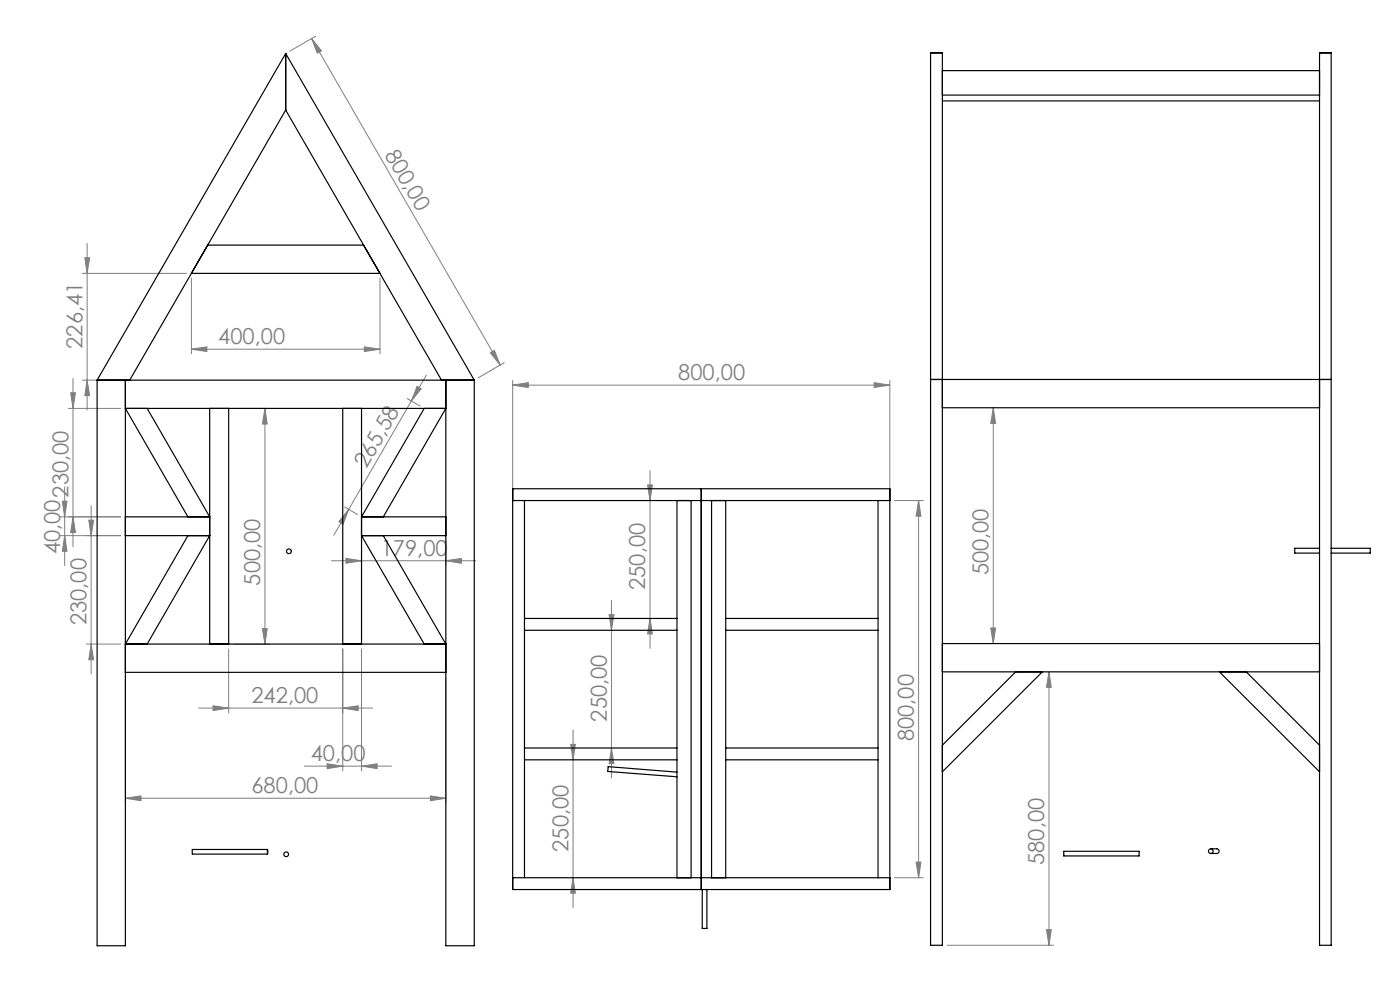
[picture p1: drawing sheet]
<svg xmlns="http://www.w3.org/2000/svg" width="297mm" height="210mm" viewBox="0 0 297 210" stroke-linecap="round" stroke-linejoin="round" font-family="sans-serif">
<g fill="none" stroke="#808080" stroke-width=".21">
<path d="M66.1 8.2l2.1 2.6-.9 .5zM66.1 8.2l40 69.3M67 7.7l-5.5 3.2M17.5 58h22.1M18 54.7h1l-.5 3.3zM18.5 51.6v35.4M40.6 59v16.1M80.6 59v16.1M40.6 74.1l3.3-.5v1zM40.6 74.1h40M77.3 73.6l3.3 .5-3.3 .5zM90.5 79.6l-19.7 34"/>
<path d="M104 74.9l.9-.6 1.2 3.2zM107 76.9l-5.5 3.2M14.5 86.6h11.1M15 83.3h1l-.5 3.3zM15.5 80.3v35.7M17.5 80.6h8.1M18.5 80.6l.5 3.3h-1zM49.5 86.6h7.7M56.2 86.6l.5 3.3h-1zM56.2 86.6v50M86.4 84.6l2.7 1.5M88.5 81.9l.9 .6-2.1 2.5z"/>
<path d="M108.8 81.7l3.3-.5v1zM108.8 80.7v24.5M108.8 81.7h80M137.9 99.8v37.7M185.5 81.2l3.3 .5-3.3 .5zM188.8 80.7v24.5M210.7 86.5l.5 3.3h-1zM210.7 86.5v50M12.7 113.6h12.9M12.7 109.6h12.9M13.2 106.3h1l-.5 3.3zM13.7 113.6l.5 3.3h-1z"/>
<path d="M13.7 103.3v16.7M15.5 109.6l.5 3.4h-1zM18.8 110.3h1.1l-.6 3.3zM19.3 107.3v35.7M70.3 118.9h30.6M73.1 107.6l2.7 1.5M73.4 118.5l3.3 .4-3.3 .6zM74 108l-1.2 3.2-.9-.5zM76.7 114.6v5.4M94.6 118.9l3.3-.4v1zM94.6 114.6v5.4M137.4 102.9h1l-.5 3.3z"/>
<path d="M189.8 106.2h6.1M194.9 106.2l.5 3.3h-1.1zM194.9 106.2v80M18.3 136.6h7.3M19.3 136.6l.6 3.3h-1.1zM48.5 137.6v13.6M49.5 136.6h7.7M55.7 133.3h1l-.5 3.3zM72.7 137.6v25.9M76.7 137.6v25.9M129.2 130.4h1l-.5 3.3zM129.7 127.3v37.7"/>
<path d="M137.9 131.2l.5 3.3h-1zM210.2 133.2h1l-.5 3.3zM26.6 143.6v26.7M42.2 150.2h36.9M45.2 149.7l3.3 .5-3.3 .5zM72.7 150.2l3.3-.5v1zM94.6 143.6v26.7M121.1 157.9h1l-.5 3.3zM121.6 154.8v37.7M129.7 158.7l.5 3.3h-1zM222.5 142.5l.5 3.3h-1zM222.5 142.5v58"/>
<path d="M26.6 169.3l3.3-.5v1.1zM26.6 169.3h68M64.6 162.5h18.4M69.4 162l3.3 .5-3.3 .5zM76.7 162.5l3.3-.5v1zM91.3 168.8l3.3 .5-3.3 .6zM121.6 186.2l.5 3.3h-1zM189.8 186.2h6.1M194.3 182.9h1.1l-.5 3.3zM222 197.2h1l-.5 3.3zM200.9 200.5h22.6"/>
</g>
<g fill="#808080">
<path d="M104 74.9l.9-.6 1.2 3.2zM66.1 8.2l2.1 2.6-.9 .5z"/>
<path d="M76.7 162.5l3.3-.5v1zM69.4 162l3.3 .5-3.3 .5zM72.7 150.2l3.3-.5v1zM45.2 149.7l3.3 .5-3.3 .5z"/>
<path d="M26.6 169.3l3.3-.5v1.1zM91.3 168.8l3.3 .5-3.3 .6zM73.4 118.5l3.3 .4-3.3 .6zM94.6 118.9l3.3-.4v1z"/>
<path d="M40.6 74.1l3.3-.5v1zM77.3 73.6l3.3 .5-3.3 .5z"/>
<path d="M108.8 81.7l3.3-.5v1zM185.5 81.2l3.3 .5-3.3 .5z"/>
<path d="M88.5 81.9l.9 .6-2.1 2.5zM74 108l-1.2 3.2-.9-.5z"/>
<path d="M55.7 133.3h1l-.5 3.3zM56.2 86.6l.5 3.3h-1zM19.3 136.6l.6 3.3h-1.1zM18.8 110.3h1.1l-.6 3.3zM13.7 113.6l.5 3.3h-1zM13.2 106.3h1l-.5 3.3zM18.5 80.6l.5 3.3h-1zM18 54.7h1l-.5 3.3zM121.6 186.2l.5 3.3h-1zM121.1 157.9h1l-.5 3.3zM129.7 158.7l.5 3.3h-1zM129.2 130.4h1l-.5 3.3zM222 197.2h1l-.5 3.3zM222.5 142.5l.5 3.3h-1zM210.2 133.2h1l-.5 3.3zM210.7 86.5l.5 3.3h-1z"/>
<path d="M194.3 182.9h1.1l-.5 3.3zM194.9 106.2l.5 3.3h-1.1z"/>
<path d="M15 83.3h1l-.5 3.3zM15.5 109.6l.5 3.4h-1zM137.4 102.9h1l-.5 3.3zM137.9 131.2l.5 3.3h-1z"/>
</g>
<g fill="none" stroke="#000" stroke-width=".25">
<path d="M60.6 11.4v11.9M60.6 11.4l40 69.2M60.6 11.4l-40 69.2M197.4 11.2h2.5v189.3h-2.5zM199.9 15h80M279.9 11.2h2.5v189.3h-2.5zM60.6 23.3l33.1 57.3M60.6 23.3l-33.1 57.3M199.9 21.4h80M199.9 20.2h80M44.1 52h33l3.5 6h-40zM20.6 80.6v120h6v-120"/>
<path d="M20.6 80.6h80M31.2 86.6l13.3 23h-17.9M44.5 86.6v50M48.5 86.6v50M72.7 86.6v50M76.7 86.6v50M90 86.6l-13.3 23h17.9M94.6 80.6v120h6v-120M197.4 80.5h85M199.9 86.5h80M26.6 113.6h17.9l-13.3 23M39.9 113.6l-13.3 23h68l-13.3-23"/>
<path d="M39.9 109.6l-13.3-23h68l-13.3 23M94.6 113.6h-17.9l13.3 23M108.8 106.2h80M108.8 103.7h80v85h-80zM111.3 106.2v80M143.6 106.2v80M146.6 106.2v80M148.8 103.7v85M151 106.2v80M154 106.2v80M186.3 106.2v80M279.9 116.3h-5.2v1h5.2"/>
<path d="M282.4 116.3h8.3v1h-8.3M111.3 133.7h32.3M111.3 131.2h32.3M154 133.7h32.3M154 131.2h32.3M199.9 136.5h80M26.6 142.6h68M111.3 158.7h32.3M154 158.7h32.3M199.9 142.5h80M215.5 142.5l-15.6 15.6M221.1 142.5l-21.2 21.2"/>
<path d="M258.7 142.5l21.2 21.2M264.4 142.5l15.5 15.6M111.3 161.2h32.3M143.6 163.8l-14.6-1.2-.1 .8v.2l14.7 1.2M154 161.2h32.3M56.7 180.2l.1 1zM56.8 180.2h-16v1h16M108.8 186.2h80M149 188.7v8.2h1v-8.2M225.7 180.6h16v1h-16zM256.9 180h1.2a.49 .49 0 0 1 .5 .5 .49 .49 0 0 1-.5 .5h-1.2"/>
<circle cx="61.3" cy="117" r=".51"/>
<circle cx="60.7" cy="181.2" r=".5"/>
<circle cx="256.9" cy="180.6" r=".5"/>
</g>
<g font-size="4.7" fill="#808080">
<text x="81.5" y="32.8" transform="rotate(60 81.5 32.8)">800,00</text>
<text x="17.5" y="74" transform="rotate(-90 17.5 74)">226,41</text>
<text x="46.3" y="73">400,00</text>
<text x="143.9" y="80.6">800,00</text>
<text x="77.8" y="99.5" transform="rotate(-60 77.8 99.5)">265,58</text>
<text x="14.5" y="105.6" transform="rotate(-90 14.5 105.6)">230,00</text>
<text x="12.7" y="117.6" transform="rotate(-90 12.7 117.6)">40,00</text>
<text x="80.8" y="117.9">179,00</text>
<text x="55.2" y="124.2" transform="rotate(-90 55.2 124.2)">500,00</text>
<text x="136.9" y="125.1" transform="rotate(-90 136.9 125.1)">250,00</text>
<text x="209.7" y="122.1" transform="rotate(-90 209.7 122.1)">500,00</text>
<text x="18.3" y="132.6" transform="rotate(-90 18.3 132.6)">230,00</text>
<text x="53.3" y="149.2">242,00</text>
<text x="128.7" y="153.1" transform="rotate(-90 128.7 153.1)">250,00</text>
<text x="65.9" y="161.5">40,00</text>
<text x="193.9" y="157.3" transform="rotate(-90 193.9 157.3)">800,00</text>
<text x="53.3" y="168.3">680,00</text>
<text x="120.6" y="180.7" transform="rotate(-90 120.6 180.7)">250,00</text>
<text x="221.5" y="183.5" transform="rotate(-90 221.5 183.5)">580,00</text>
</g>
</svg>
